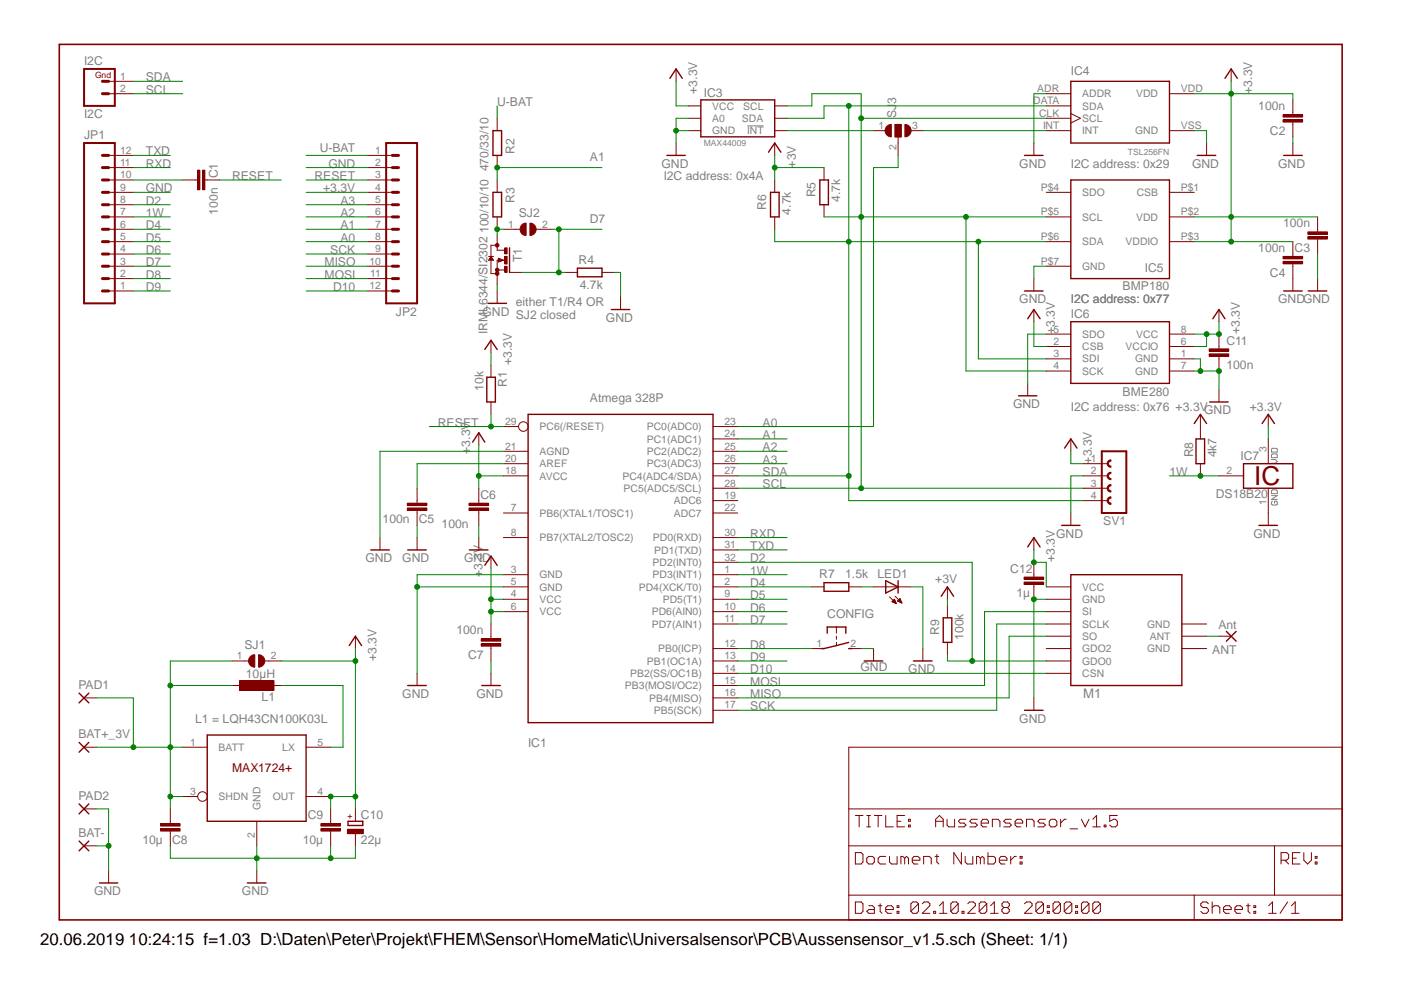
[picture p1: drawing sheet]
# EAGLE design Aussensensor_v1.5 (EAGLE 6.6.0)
Assembly variants: AVR TH/P/L, AVR P/L, AVR L

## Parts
ANT  Ant  1,6/0,8  [1,6/0,8]
BAT+_3V  1,6/0,9  [1,6/0,9]
BAT-  1,6/0,9  [1,6/0,9]
C1  100n  C-EUC0805  [C0805]
C2  100n  C-EUC0805  [C0805]
C3  100n  C-EUC0805  [C0805]  (not fitted in variant AVR L)
C4  100n  C-EUC0805  [C0805]  (not fitted in variant AVR L)
C5  100n  C-EUC0805  [C0805]
C6  100n  C-EUC0805  [C0805]
C7  100n  C-EUC0805  [C0805]
C8  10µ  C-EUC1206  [C1206]
C9  10µ  C-EUC1206  [C1206]
C10  22µ  CPOL-EUSMCA  [SMC_A]
C11  100n  C-EUC0805  [C0805]
C12  1µ  C-EUC0805  [C0805]
CONFIG  DTSM-3  [DTSM-3]
I2C  I2C  M02PTH  [1X02]  (not fitted in variant AVR TH/P/L)  (not fitted in variant AVR P/L)  (not fitted in variant AVR L)
IC1  Atmega 328P  MEGA8-AI  [TQFP32-08]
IC2  MAX1724  [SOT23-5L]
IC3  MAX44009  [UTDFN]
IC4  TSL256FN  [TSL256X_FN]
IC5  BMP180  [LGA-7]  (not fitted in variant AVR L)
IC6  BME280  [LGA_8PIN_25X25]
IC7  DS18B20  [TO92-]
JP1  M12PTH  [1X12]  (not fitted in variant AVR TH/P/L)  (not fitted in variant AVR P/L)  (not fitted in variant AVR L)
JP2  M12PTH  [1X12]  (not fitted in variant AVR TH/P/L)  (not fitted in variant AVR P/L)  (not fitted in variant AVR L)
L1  10µH  L-EUL4532P  [L4532P]
LED1  LEDCHIP-LED0805  [CHIP-LED0805]
M1  CC1101_WIRELES_MODULE  [CC1101_WIRELES_MODULE]
PAD1  SMD2  [SMD1,27-2,54]
PAD2  SMD2  [SMD1,27-2,54]
R1  10k  R-EU_M0805  [M0805]
R2  470/33/10  R-EU_M0805  [M0805]
R3  100/10/10  R-EU_M0805  [M0805]
R4  4.7k  R-EU_M0805  [M0805]
R5  4.7k  R-EU_M0805  [M0805]
R6  4.7k  R-EU_M0805  [M0805]
R7  1.5k  R-EU_M0805  [M0805]
R8  4k7  R-EU_M0805  [M0805]
R9  100k  R-EU_M0805  [M0805]
SJ1  SJ  [SJ]
SJ2  SJ  [SJ]
SJ3  SJ2W  [SJ_2]
SV1  FE04-1  [FE04-1]  (not fitted in variant AVR P/L)  (not fitted in variant AVR L)
T1  IRML6344/SI2302  BSS123  [SOT23]

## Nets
1W: IC1.1(PD3(INT1)) IC7.2 JP1.7 R8.2
+3.3V: C2.2 C3.2 C4.2 C6.2 C7.2 C9.2 C10.+ C11.1 C12.1 IC1.4(VCC) IC1.6(VCC) IC1.18(AVCC) IC2.4(OUT) IC3.1(VCC) IC4.VDD IC5.P$2(VDD) IC5.P$3(VDDIO) IC6.2(CSB) IC6.6(VCCIO) IC6.8(VCC) IC7.3 JP2.4 M1.VCC R1.1 R5.2 R6.2 R8.1 R9.2 SJ1.2 SV1.1 ; supply symbol labelled +3V
A0: IC1.23(PC0(ADC0)) JP2.8 SJ3.2
A1: IC1.24(PC1(ADC1)) JP2.7 R2.2 R3.1
A2: IC1.25(PC2(ADC2)) JP2.6
A3: IC1.26(PC3(ADC3)) JP2.5
D2: IC1.32(PD2(INT0)) JP1.8 M1.GDO0 R9.1
D4: IC1.2(PD4(XCK/T0)) JP1.6 R7.1
D5: IC1.9(PD5(T1)) JP1.5
D6: IC1.10(PD6(AIN0)) JP1.4
D7: IC1.11(PD7(AIN1)) JP1.3 R4.1 SJ2.2 T1.1(G)
D8: CONFIG.1 IC1.12(PB0(ICP)) JP1.2
D9: IC1.13(PB1(OC1A)) JP1.1
D10: IC1.14(PB2(SS/OC1B)) JP2.12 M1.CSN
GND: BAT-.1(P) C2.1 C3.1 C4.1 C5.1 C6.1 C7.1 C8.1 C9.1 C10.- C11.2 C12.2 CONFIG.2 IC1.3(GND) IC1.5(GND) IC1.21(AGND) IC2.2(GND) IC3.2(GND) IC3.3(A0) IC3.PAD(GND) IC4.ADR(ADDR) IC4.VSS(GND) IC5.P$7(GND) IC6.1(GND) IC6.5(SDO) IC6.7(GND) IC7.1 JP1.9 JP2.2 LED1.C M1.GND@1(GND) PAD2.1(P) R4.2 SV1.2 T1.2(S)
INT_MAX: IC3.4(!INT) SJ3.1
INT_TSL: IC4.INT SJ3.3
MISO: IC1.16(PB4(MISO)) JP2.10 M1.SO
MOSI: IC1.15(PB3(MOSI/OC2)) JP2.11 M1.SI
N$1: C1.2 JP1.10
N$2: IC2.5(LX) L1.2
N$3: R3.2 SJ2.1 T1.3(D)
N$4: LED1.A R7.2
N$5: ANT.1(P) M1.ANT
N$14: C5.2 IC1.20(AREF)
RESET: C1.1 IC1.29(PC6(/RESET)) JP2.3 R1.2
RXD: IC1.30(PD0(RXD)) JP1.11
SCK: IC1.17(PB5(SCK)) JP2.9 M1.SCLK
SCL: I2C.2 IC1.28(PC5(ADC5/SCL)) IC3.5(SCL) IC4.CLK(SCL) IC5.P$5(SCL) IC6.4(SCK) R5.1 SV1.3
SDA: I2C.1 IC1.27(PC4(ADC4/SDA)) IC3.6(SDA) IC4.DATA(SDA) IC5.P$6(SDA) IC6.3(SDI) R6.1 SV1.4
TXD: IC1.31(PD1(TXD)) JP1.12
U-BAT: BAT+_3V.1(P) C8.2 IC2.1(BATT) IC2.3(SHDN) JP2.1 L1.1 PAD1.1(P) R2.1 SJ1.1
Unconnected: IC1.7(PB6(XTAL1/TOSC1)) IC1.8(PB7(XTAL2/TOSC2)) IC1.19(ADC6) IC1.22(ADC7) IC5.P$1(CSB) IC5.P$4(SDO) M1.GDO2

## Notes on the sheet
- I2C address: 0x29
- I2C address: 0x4A
- either T1/R4 OR
  SJ2 closed
- I2C address: 0x77 | I2C address: 0x77
- I2C address: 0x76
- L1 = LQH43CN100K03L

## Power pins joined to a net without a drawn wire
GND: M1.GND@2(GND) M1.GND@3(GND)
